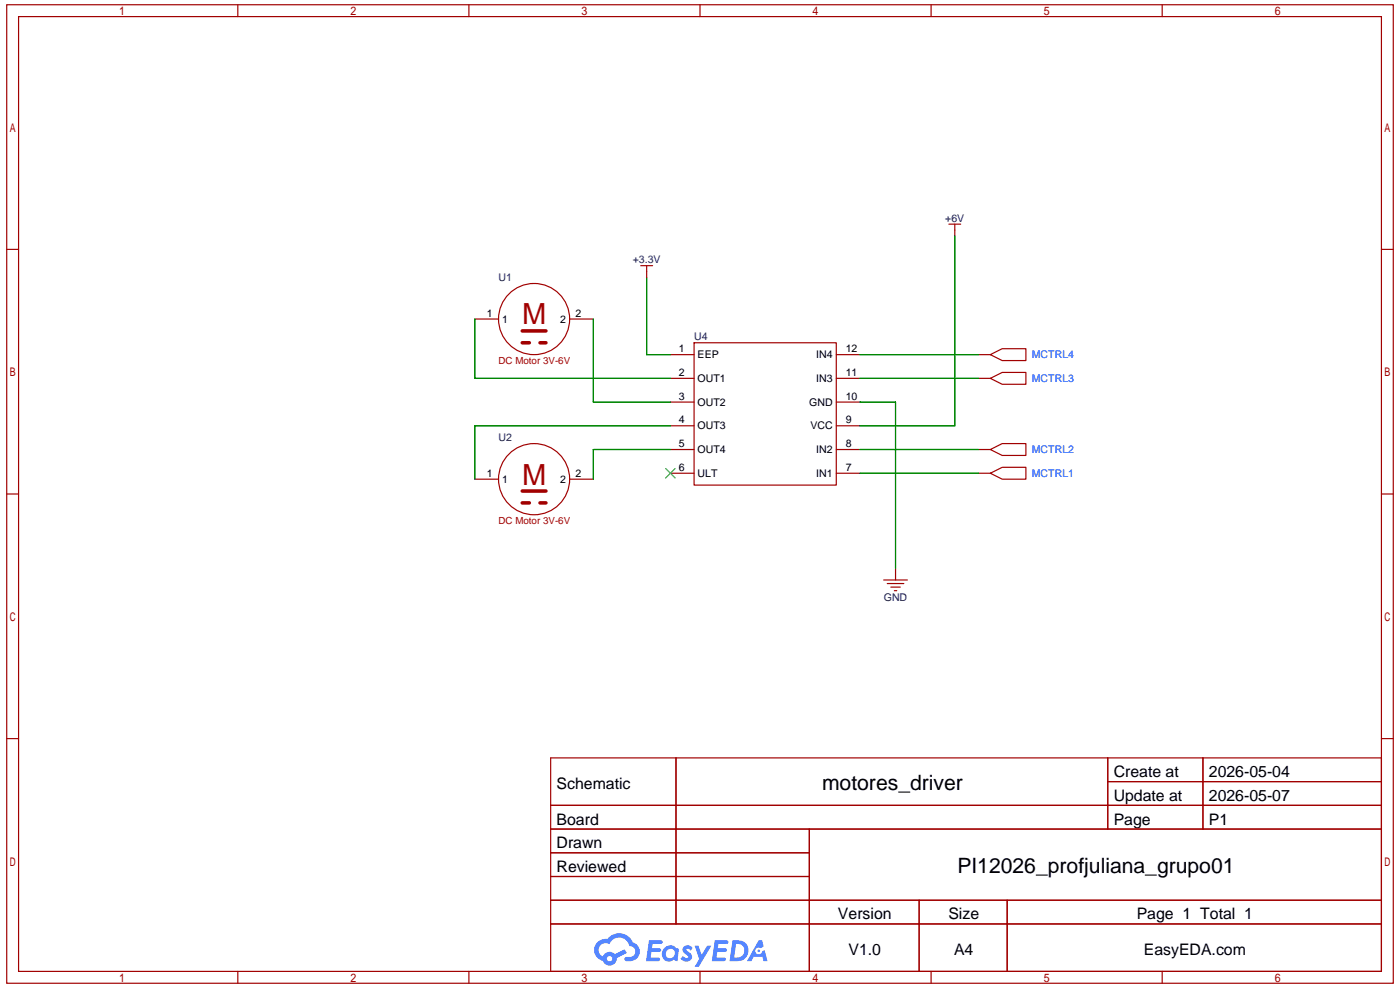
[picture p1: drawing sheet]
<svg xmlns="http://www.w3.org/2000/svg" width="297mm" height="210mm" viewBox="0 0 297 210" stroke-linecap="round" stroke-linejoin="round" font-family="sans-serif">
<g fill="none" stroke="#a10000" stroke-width=".25">
<path d="M1.4 1h294.4v207.5h-294.4zM3.9 3.5h289.3v202.5h-289.3zM50.5 1v2.5M99.5 1v2.5M148.6 1v2.5M197.6 1v2.5M246.7 1v2.5M1.4 52.9h2.5M293.2 52.9h2.6M1.4 104.8h2.5M293.2 104.8h2.6M1.4 156.7h2.5"/>
<path d="M293.2 156.7h2.6M116.9 160.7h176.3v45.3h-176.3zM116.9 170.8h176.3M116.9 175.8h176.3M143.5 160.7v35.3M171.8 175.8v30.2M235.1 160.7v15.1M235.1 165.8h58.1M255.4 160.7v15.1M116.9 180.9h54.9M116.9 190.9h176.3M116.9 185.9h54.9"/>
<path d="M116.9 196h176.3M195.1 190.9v15.1M213.8 190.9v15.1M50.5 206v2.5M99.5 206v2.5M148.6 206v2.5M197.6 206v2.5M246.7 206v2.5"/>
</g>
<g fill="#5487ff">
<path d="M145.2 200.8a1.29 1.29 0 0 1 1.8 .2l-.4 .7a.54 .54 0 0 0-.9-.3l.1 .2a1.27 1.27 0 0 1 .8 2 1.52 1.52 0 0 1-2.2-.3l.6-.6 .7 .5a.31 .31 0 0 0 .4-.3 .31 .31 0 0 0-.3-.3 1.11 1.11 0 0 1-.6-1.8z"/>
<path d="M147.4 200.6h.9l.6 1.9 1.2-1.9h.9l-2.7 4.5h-.9l1-1.7z"/>
<path d="M137.8 199.4h1.6a1.3 1.3 0 0 1 1.2 .2 .39 .39 0 0 1-.3 .6h-1.8l-.1 .9h1.6a.39 .39 0 0 1 .4 .5 .39 .39 0 0 1-.5 .3h-1.6l-.2 1.2h1.4a.45 .45 0 0 1 .5 .1 .45 .45 0 0 1 .1 .5l-.4 .2h-2.6z"/>
<path d="M151.7 199.4h1.6a1.31 1.31 0 0 1 1.3 .2 .39 .39 0 0 1-.4 .6h-1.7l-.1 .9h1.6a.39 .39 0 0 1 .3 .5 .39 .39 0 0 1-.4 .3h-1.6l-.2 1.2h1.3a.45 .45 0 0 1 .5 .1 .45 .45 0 0 1 .2 .5l-.4 .2h-2.6z"/>
<path d="M161 199.4h.8l.3 1.4-.6 .3a.75 .75 0 0 0-1.1 .3 .75 .75 0 0 0 .5 1 .75 .75 0 0 0 .9-.6l.5-.3 .6 2.4h-.8l-.3-1h-1.8l-.5 1h-.9z"/>
<path d="M155.5 199.4l-.6 4.5h1.4a2.25 2.25 0 0 0 2.6-2.3 2.25 2.25 0 0 0-2.7-2.2zM156.2 200.2a1.49 1.49 0 0 1 1.8 1.5 1.49 1.49 0 0 1-1.9 1.4h-.3z"/>
<path d="M140.9 201.2a1.58 1.58 0 0 0-.2 2.1 1.58 1.58 0 0 0 2.1 .4l.2-.2 .8 .4 .3-2.5-.2-.3h-.4a1.58 1.58 0 0 0-2.6 .1zM141.6 201.6a.97 .97 0 0 1 1.6 .4 .97 .97 0 0 1-1 1.2 .93 .93 0 0 1-.9-.6 .93 .93 0 0 1 .3-1z"/>
<path d="M126.8 199.8a2.34 2.34 0 0 0 1.2 4 1.53 1.53 0 0 0 1.7 1 1.53 1.53 0 0 0 1.2-1.6l2.2-1.1-.5-.8-2.1 1.1a1.56 1.56 0 0 0-2.5 .4 1.48 1.48 0 0 1-.8-2 1.48 1.48 0 0 1 2.2-.5 2.21 2.21 0 0 1 2.3-1.4 2.21 2.21 0 0 1 1.9 1.8 1.15 1.15 0 0 1 1.3 1 1.15 1.15 0 0 1-1.1 1.3h-.7a.46 .46 0 0 0-.6 .3 .46 .46 0 0 0 .5 .6 2.15 2.15 0 0 0 2.5-1 2.15 2.15 0 0 0-.4-2.6l-.8-.4a3.2 3.2 0 0 0-5.4-.8l-1.1 .1zM128.8 203.3a.6 .6 0 0 1 1.2 0 .6 .6 0 0 1-1.2 0z"/>
<circle cx="161.1" cy="201.7" r=".28"/>
</g>
<g fill="none" stroke="#a10000" stroke-width=".25">
<path d="M136 56.3h2.5M137.3 56.3v2.6M201.4 47.5h2.5M202.7 47.5v2.6M100.8 67.7h5M120.9 67.7h5M142.3 75.2h5M147.3 72.7h30.2v30.2h-30.2zM177.5 75.2h5.1M207.7 75.2h2.5M210.2 75.2l2.5-1.2h5.1v2.5h-5.1zM142.3 80.2h5"/>
<path d="M142.3 85.3h5M142.3 90.3h5M142.3 95.3h5M177.5 80.2h5.1M177.5 85.3h5.1M177.5 90.3h5.1M177.5 95.3h5.1M207.7 80.2h2.5M207.7 95.3h2.5M210.2 95.3l2.5-1.2h5.1v2.5h-5.1zM210.2 80.2l2.5-1.2h5.1v2.5h-5.1zM100.8 101.6h5"/>
<path d="M120.9 101.6h5M142.3 100.4h5M177.5 100.4h5.1M207.7 100.4h2.5M210.2 100.4l2.5-1.3h5.1v2.5h-5.1zM187.6 123h5M188.3 123.8h3.6M189.1 124.5h2M189.8 125.3h.5M190.1 120.5v2.5"/>
<circle cx="113.4" cy="67.7" r="7.5"/>
<circle cx="113.4" cy="101.6" r="7.5"/>
</g>
<path d="M110.9 72.7h5M110.9 106.7h5" fill="none" stroke="#a10000" stroke-width=".75" stroke-dasharray="1.5 2.3"/>
<path d="M110.9 70.2h5M110.9 104.1h5" fill="none" stroke="#a10000" stroke-width=".75"/>
<path d="M141.3 99.4l2 2M143.3 99.4l-2 2" fill="none" stroke="#3c3" stroke-width=".25"/>
<path d="M137.3 58.9v16.3h5M202.7 50.1v40.2h-20.1M100.8 67.7v12.5h41.5M125.9 67.7v17.6h16.4M182.6 75.2h25.1M142.3 90.3h-41.5v11.3M142.3 95.3h-16.4v6.3M182.6 80.2h25.1M182.6 85.3h7.5v35.2M182.6 95.3h25.1M182.6 100.4h25.1" fill="none" stroke="#008700" stroke-width=".25"/>
<g font-size="6.2" fill="#a00000">
<text x="110.9" y="68.8">M</text>
<text x="110.9" y="102.8">M</text>
</g>
<g font-size="4.5">
<text x="174.5" y="167.7">motores_driver</text>
<text x="203.2" y="185.3">PI12026_profjuliana_grupo01</text>
</g>
<g font-size="3.4">
<text x="118.2" y="167.3">Schematic</text>
<text x="236.4" y="164.8">Create at</text>
<text x="256.6" y="164.8">2026-05-04</text>
<text x="236.4" y="169.9">Update at</text>
<text x="256.6" y="169.9">2026-05-07</text>
<text x="118.2" y="174.9">Board</text>
<text x="118.2" y="179.9">Drawn</text>
<text x="236.4" y="174.9">Page</text>
<text x="256.6" y="174.9">P1</text>
<text x="118.2" y="185">Reviewed</text>
<text x="177.9" y="195">Version</text>
<text x="201.3" y="195">Size</text>
<text x="241.3" y="195">Page 1 Total 1</text>
<text x="180.1" y="202.6">V1.0</text>
<text x="202.5" y="202.6">A4</text>
<text x="242.8" y="202.6">EasyEDA.com</text>
</g>
<g font-size="2.2" fill="#000080">
<text x="200.6" y="47">+6V</text>
<text x="105.8" y="59.6">U1</text>
<text x="134.3" y="55.9">+3.3V</text>
<text x="147.3" y="72.2">U4</text>
<text x="105.8" y="93.6">U2</text>
<text x="187.6" y="127.5">GND</text>
</g>
<g font-size="2.2">
<text x="103.3" y="67.2">1</text>
<text x="106.6" y="68.4">1</text>
<text x="118.9" y="68.4">2</text>
<text x="122.2" y="67.2">2</text>
<text x="144.1" y="74.7">1</text>
<text x="148.1" y="76">EEP</text>
<text x="173.3" y="76">IN4</text>
<text x="179.5" y="74.7">12</text>
<text x="144.1" y="79.8">2</text>
<text x="148.1" y="81">OUT1</text>
<text x="173.3" y="81">IN3</text>
<text x="179.5" y="79.8">11</text>
<text x="144.1" y="84.8">3</text>
<text x="144.1" y="89.8">4</text>
<text x="148.1" y="86">OUT2</text>
<text x="171.8" y="86">GND</text>
<text x="179.5" y="89.8">9</text>
<text x="179.5" y="84.8">10</text>
<text x="144.1" y="94.8">5</text>
<text x="148.1" y="91.1">OUT3</text>
<text x="172" y="91.1">VCC</text>
<text x="179.5" y="94.8">8</text>
<text x="103.3" y="101.1">1</text>
<text x="122.2" y="101.1">2</text>
<text x="144.1" y="99.9">6</text>
<text x="148.1" y="96.1">OUT4</text>
<text x="148.1" y="101.1">ULT</text>
<text x="173.3" y="101.1">IN1</text>
<text x="173.3" y="96.1">IN2</text>
<text x="179.5" y="99.9">7</text>
<text x="106.6" y="102.4">1</text>
<text x="118.9" y="102.4">2</text>
</g>
<g font-size="2.2" fill="#00f">
<text x="219" y="76">MCTRL4</text>
<text x="219" y="81">MCTRL3</text>
<text x="219" y="101.1">MCTRL1</text>
<text x="219" y="96.1">MCTRL2</text>
</g>
<g font-size="2.1" fill="#a00000">
<text x="105.8" y="77.3">DC Motor 3V-6V</text>
<text x="105.8" y="111.2">DC Motor 3V-6V</text>
</g>
</svg>
